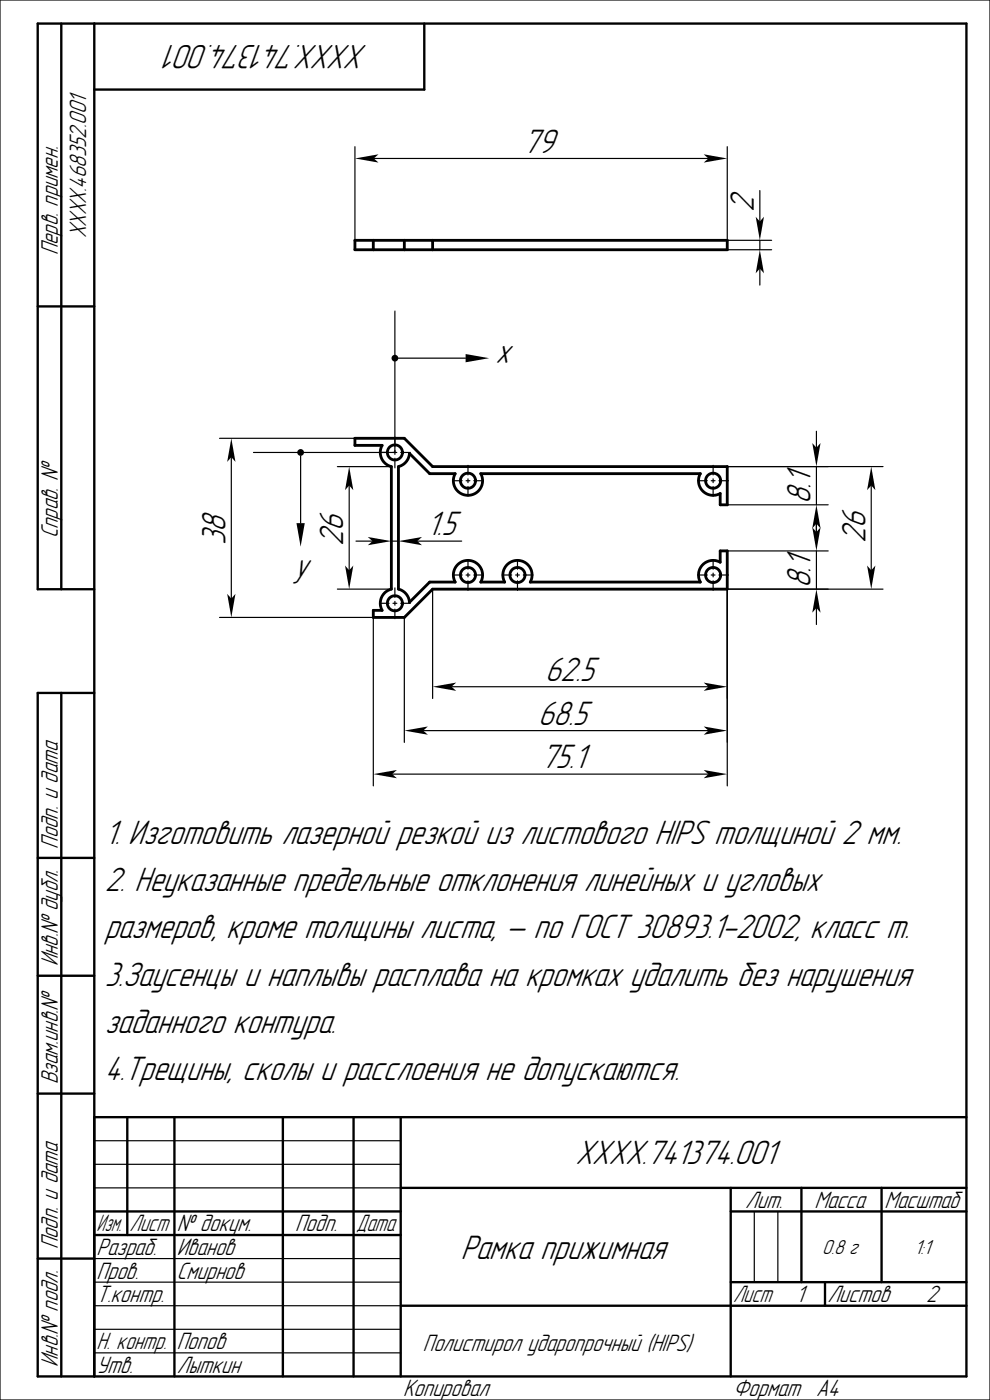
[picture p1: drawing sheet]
<svg xmlns="http://www.w3.org/2000/svg" width="210mm" height="297mm" viewBox="0 0 210 297" stroke-linecap="round" stroke-linejoin="round" font-family="sans-serif">
<g fill="none" stroke="#000002" stroke-width=".25">
<path d="M0 0h210v297h-210zM161.2 57v3.5M20 252h65M20 242h65M20 247h65M160 257v15M165 257v15M20 277h65M20 267h65M20 272h65M155 277h50M20 282h65"/>
<path d="M20 287h65"/>
</g>
<g fill="none" stroke="#000002" stroke-width=".5">
<path d="M13 5v120M20 5v287M90 5v14h-70M8 65h12M20 125h-12v-120h197v287h-197v-145h12M13 147v145M8 182h12M8 207h12M8 232h12M20 237h185M27 237v25M37 237v55"/>
<path d="M60 237v55M75 237v55M85 237v55M20 257h65M85 252h120M155 257h50M155 252v40M170 252v20M187 252v20M8 267h12M20 262h65M85 277h120"/>
<path d="M155 272h50M175 272v5"/>
</g>
<path d="M75.3 51h79v2h-79zM79.2 51v2M85.8 51v2M91.8 51v2" fill="none" stroke="#000002" stroke-width=".6"/>
<path d="M161.2 53l.9 5-.9-1-.9 1z" fill-rule="evenodd" fill="#000002"/>
<path d="M161.2 40.4v6.6" fill="none" stroke="#000002" stroke-width=".25"/>
<path d="M160.3 46l.9 1 .9-1-.9 5z" fill-rule="evenodd" fill="#000002"/>
<path d="M79.3 33.6h71M154.3 53h9.4M154.3 51h9.4M161.2 51v2" fill="none" stroke="#000002" stroke-width=".25"/>
<g fill="#000002">
<path d="M75.3 33.6l5-.9-1 .9 1 .9z" fill-rule="evenodd"/>
<path d="M149.3 32.7l5 .9-5 .9 1-.9z" fill-rule="evenodd"/>
</g>
<g fill="none" stroke="#000002" stroke-width=".25">
<path d="M75.3 31.1v19.9M154.3 31.1v19.9M80.5 96h2M83.4 96h.8M83.8 92.7v2.1M83.8 95.6v.8M83.8 97.2v2M85 96h2M99.3 98.7v2.1M151.3 98.7v2.1M96 102h2M98.9 102h.8"/>
<path d="M99.3 101.6v.8M99.3 103.2v2M99.3 118.7v2.1M100.5 102h2M109.8 118.7v2.1M148 102h2M150.9 102h.8M151.3 101.6v.8M151.3 103.2v2M151.3 118.7v2.1M152.5 102h2M184.8 103v18"/>
<path d="M80.5 128h2M83.4 128h.8M83.8 124.7v2.1M83.8 127.6v.8M83.8 129.2v2M85 128h2M96 122h2M98.9 122h.8M99.3 121.6v.8M99.3 123.2v2M100.5 122h2M106.5 122h2"/>
<path d="M109.4 122h.8M109.8 121.6v.8M109.8 123.2v2M111 122h2M148 122h2M150.9 122h.8M151.3 121.6v.8M151.3 123.2v2M152.5 122h2"/>
</g>
<g fill="none" stroke="#000002" stroke-width=".6">
<path d="M75.3 93h10.5l6 6h62.5v8.1h-1.5v-2.4a3.1 3.1 0 0 1-3.7-.5 3.1 3.1 0 0 1-.5-3.7h-46.6a3.1 3.1 0 0 1-2.7 4.6 3.1 3.1 0 0 1-2.7-4.6h-5.5l-4.2-4.3a3.1 3.1 0 0 1-2.4 2.8v26a3.1 3.1 0 0 1 2.4 2.8l4.2-4.3h5.5a3.1 3.1 0 0 1 2.7-4.6 3.1 3.1 0 0 1 2.7 4.6h5.1a3.1 3.1 0 0 1 2.7-4.6 3.1 3.1 0 0 1 2.7 4.6h36.1a3.1 3.1 0 0 1 .5-3.7 3.1 3.1 0 0 1 3.7-.5v-2.4h1.5v8.1h-62.5l-6 6h-6.6v-1.5h1.9a3.1 3.1 0 0 1 1.9-4.5v-26a3.1 3.1 0 0 1-1.9-4.5h-5.8z"/>
<circle cx="83.8" cy="96" r="1.6"/>
<circle cx="99.3" cy="102" r="1.6"/>
<circle cx="151.3" cy="102" r="1.6"/>
<circle cx="83.8" cy="128" r="1.6"/>
<circle cx="99.3" cy="122" r="1.6"/>
<circle cx="109.8" cy="122" r="1.6"/>
<circle cx="151.3" cy="122" r="1.6"/>
</g>
<g fill="#000002">
<path d="M183.9 120l.9 1 .9-1-.9 5z" fill-rule="evenodd"/>
<path d="M184.8 99l.9 5-.9-1-.9 1z" fill-rule="evenodd"/>
</g>
<path d="M154.3 99h33M154.3 125h33M173.2 129v3.5" fill="none" stroke="#000002" stroke-width=".25"/>
<path d="M173.2 125l.9 5-.9-1-.9 1z" fill-rule="evenodd" fill="#000002"/>
<path d="M173.2 109.4v3.5" fill="none" stroke="#000002" stroke-width=".25"/>
<path d="M172.3 111.9l.9 1 .9-1-.9 5z" fill-rule="evenodd" fill="#000002"/>
<path d="M152.8 116.9h22.9M173.2 111.1v3.5M173.2 116.9v8.1M154.3 125h21.4" fill="none" stroke="#000002" stroke-width=".25"/>
<path d="M173.2 107.1l.9 5-.9-1-.9 1z" fill-rule="evenodd" fill="#000002"/>
<path d="M173.2 91.5v3.5" fill="none" stroke="#000002" stroke-width=".25"/>
<path d="M172.3 94l.9 1 .9-1-.9 5z" fill-rule="evenodd" fill="#000002"/>
<path d="M154.3 99h21.4M173.2 99v8.1M154.3 107.1h21.4M95.8 145.7h54.5" fill="none" stroke="#000002" stroke-width=".25"/>
<g fill="#000002">
<path d="M149.3 144.8l5 .9-5 .9 1-.9z" fill-rule="evenodd"/>
<path d="M91.8 145.7l5-.9-1 .9 1 .9z" fill-rule="evenodd"/>
</g>
<path d="M91.8 125v23.2M154.3 125v23.2M89.8 155h60.5" fill="none" stroke="#000002" stroke-width=".25"/>
<g fill="#000002">
<path d="M149.3 154.1l5 .9-5 .9 1-.9z" fill-rule="evenodd"/>
<path d="M85.8 155l5-.9-1 .9 1 .9z" fill-rule="evenodd"/>
</g>
<path d="M85.8 131v26.5M154.3 125v32.5M83.2 164.2h67.1" fill="none" stroke="#000002" stroke-width=".25"/>
<g fill="#000002">
<path d="M149.3 163.3l5 .9-5 .9 1-.9z" fill-rule="evenodd"/>
<path d="M79.2 164.2l5-.9-1 .9 1 .9z" fill-rule="evenodd"/>
</g>
<path d="M75.5 114.8h3.5M79.2 131v35.7M154.3 125v41.7" fill="none" stroke="#000002" stroke-width=".25"/>
<path d="M78 113.9l5 .9-5 .9 1-.9z" fill-rule="evenodd" fill="#000002"/>
<path d="M88.5 114.8h9.4" fill="none" stroke="#000002" stroke-width=".25"/>
<path d="M84.5 114.8l5-.9-1 .9 1 .9z" fill-rule="evenodd" fill="#000002"/>
<path d="M49.1 97v30M83 114.8h1.5" fill="none" stroke="#000002" stroke-width=".25"/>
<g fill="#000002">
<path d="M48.2 126l.9 1 .8-1-.8 5z" fill-rule="evenodd"/>
<path d="M49.1 93l.8 5-.8-1-.9 1z" fill-rule="evenodd"/>
</g>
<path d="M46.6 93h28.7M74.1 103v18M46.6 131h32.6" fill="none" stroke="#000002" stroke-width=".25"/>
<g fill="#000002">
<path d="M73.2 120l.9 1 .8-1-.8 5z" fill-rule="evenodd"/>
<path d="M74.1 99l.8 5-.8-1-.9 1z" fill-rule="evenodd"/>
</g>
<path d="M83.8 66v30M84.5 76h14.3M71.6 99h11.4M71.6 125h11.4" fill="none" stroke="#000002" stroke-width=".25"/>
<g fill="#000002">
<path d="M98.8 75.1l5 .9-5 .9z"/>
<circle cx="83.8" cy="76" r=".71"/>
</g>
<path d="M53.8 96h30M63.8 96.7v14.3" fill="none" stroke="#000002" stroke-width=".25"/>
<g fill="#000002">
<path d="M62.9 111h1.7l-.8 5z"/>
<circle cx="63.8" cy="96" r=".71"/>
</g>
<g font-size="6.7" fill="#000002">
<text x="78" y="9.5" transform="rotate(-180 78 9.5)">XXXX.741374.001</text>
<text x="110.9" y="32.4">79</text>
<text x="159.9" y="45" transform="rotate(-90 159.9 45)">2</text>
<text x="109.2" y="73.5" transform="rotate(-180 109.2 73.5)">x</text>
<text x="171.9" y="106.9" transform="rotate(-90 171.9 106.9)">8.1</text>
<text x="90.5" y="113.5">1.5</text>
<text x="47.8" y="115.7" transform="rotate(-90 47.8 115.7)">38</text>
<text x="72.8" y="115.9" transform="rotate(-90 72.8 115.9)">26</text>
<text x="183.6" y="115.3" transform="rotate(-90 183.6 115.3)">26</text>
<text x="62.3" y="122.5">y</text>
<text x="171.9" y="124.8" transform="rotate(-90 171.9 124.8)">8.1</text>
<text x="115.6" y="144.4">62.5</text>
<text x="114.2" y="153.7">68.5</text>
<text x="114.7" y="163">75.1</text>
<text x="22.2" y="179.1">1. Изготовить лазерной резкой из листового HIPS толщиной 2 мм.</text>
<text x="22.2" y="189.1">2. Неуказанные предельные отклонения линейных и угловых</text>
<text x="22.2" y="199.1">размеров, кроме толщины листа, — по ГОСТ 30893.1-2002, класс m.</text>
<text x="22.2" y="209.1">3.Заусенцы и наплывы расплава на кромках удалить без нарушения</text>
<text x="22.2" y="219.1">заданного контура.</text>
<text x="22.2" y="229.1">4.Трещины, сколы и расслоения не допускаются.</text>
<text x="122" y="247">XXXX.741374.001</text>
<text x="97.7" y="267">Рамка прижимная</text>
</g>
<g font-size="4.7" fill="#000002">
<text x="18.3" y="50.6" transform="rotate(-90 18.3 50.6)">XXXX.468352.001</text>
<text x="12.2" y="54.2" transform="rotate(-90 12.2 54.2)">Перв. примен.</text>
<text x="12.2" y="114.2" transform="rotate(-90 12.2 114.2)">Справ. №</text>
<text x="12.2" y="180" transform="rotate(-90 12.2 180)">Подп. и дата</text>
<text x="12.2" y="205" transform="rotate(-90 12.2 205)">Инв.№ дубл.</text>
<text x="12.2" y="230" transform="rotate(-90 12.2 230)">Взам.инв.№</text>
<text x="158.1" y="256.2">Лит.</text>
<text x="172.7" y="256.2">Масса</text>
<text x="187.6" y="256.2">Масштаб</text>
<text x="20.5" y="261.3">Изм.</text>
<text x="27.5" y="261.3">Лист</text>
<text x="37.5" y="261.3">№ докум.</text>
<text x="62.6" y="261.3">Подп.</text>
<text x="75.6" y="261.3">Дата</text>
<text x="12.2" y="265" transform="rotate(-90 12.2 265)">Подп. и дата</text>
<text x="20.5" y="266.3">Разраб.</text>
<text x="37.5" y="266.3">Иванов</text>
<text x="20.5" y="271.3">Пров.</text>
<text x="37.5" y="271.3">Смирнов</text>
<text x="20.5" y="276.3">Т.контр.</text>
<text x="155.5" y="276.2">Лист</text>
<text x="168.8" y="276.3">1</text>
<text x="175.5" y="276.2">Листов</text>
<text x="196.4" y="276.3">2</text>
<text x="20.5" y="286.3">Н. контр.</text>
<text x="37.5" y="286.3">Попов</text>
<text x="89.7" y="286.5">Полистирол ударопрочный (HIPS)</text>
<text x="12.2" y="290" transform="rotate(-90 12.2 290)">Инв.№ подл.</text>
<text x="20.5" y="291.3">Утв.</text>
<text x="37.5" y="291.2">Лыткин</text>
<text x="85.5" y="296.3">Копировал</text>
<text x="155.5" y="296.3">Формат</text>
<text x="173.2" y="296.3">A4</text>
</g>
<g font-size="4" fill="#000002">
<text x="174.4" y="266">0.8 г</text>
<text x="194" y="266">1:1</text>
</g>
</svg>
